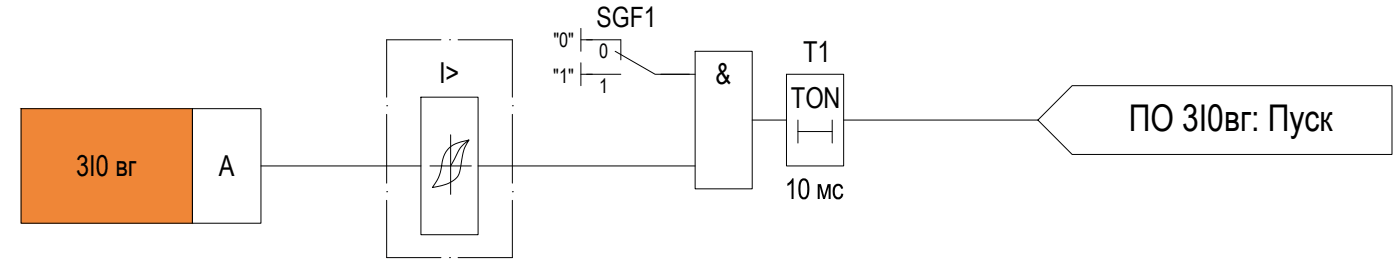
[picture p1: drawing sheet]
<svg xmlns="http://www.w3.org/2000/svg" width="678mm" height="132mm" viewBox="0 0 678 132" stroke-linecap="round" stroke-linejoin="round" font-family="sans-serif">
<!-- layer: 0 -->
<g fill="none" stroke="#000" stroke-width=".48">
<path d="M281 14v11M281 19h6M281 30v11M281 36h6M320 36h17M337 25h27v66h-27zM381 36h28v44h-28zM10 52h83v56h-83zM93 52h33v56h-33zM204 47h28v66h-28zM364 58h17M386 58v11"/>
<path d="M403 58v11M409 58h94M519 41h155v34h-155l-16-17zM218 65v29M227 68a32 32 0 0 0-4 15 10 10 0 0 1-9 7h-5a29 29 0 0 0 6-14 13 13 0 0 1 12-8l-4 4-5 8h-10M386 63h17M126 80h78M218 80h10M232 80h105"/>
</g>
<g fill="none" stroke="#000" stroke-width=".48">
<path d="M214 19h-27v28M218 19h.1M222 19h26v28M284 19h17v10M284 36h17M298 25l19 11h17M187 51h.1M187 55v33M248 51h.1M248 55v33M187 93h.1M187 97v27h27"/>
<path d="M248 93h.1M248 97v27h-26M218 124h.1"/>
</g>
<!-- layer: 0 -->
<path d="M10 52l83 56v-56zM10 52l83 56h-83z" fill="#ef8637" stroke="#ef8637" stroke-width=".48"/>
<text font-size="17.8" x="547" y="63">ПО 3I0вг: Пуск</text>
<g font-size="13.9">
<text x="389" y="30">T1</text>
<text x="213" y="40">I&gt;</text>
<text x="347" y="41">&amp;</text>
<text x="383" y="52">TON</text>
<text x="37" y="85">3I0 вг</text>
<text x="106" y="85">А</text>
<text x="380" y="96">10 мс</text>
</g>
<text font-size="13.5" x="289" y="13">SGF1</text>
<g font-size="9.7">
<text x="268" y="23">&quot;0&quot;</text>
<text x="290" y="28">0</text>
<text x="268" y="40">&quot;1&quot;</text>
<text x="290" y="45">1</text>
</g>
</svg>
